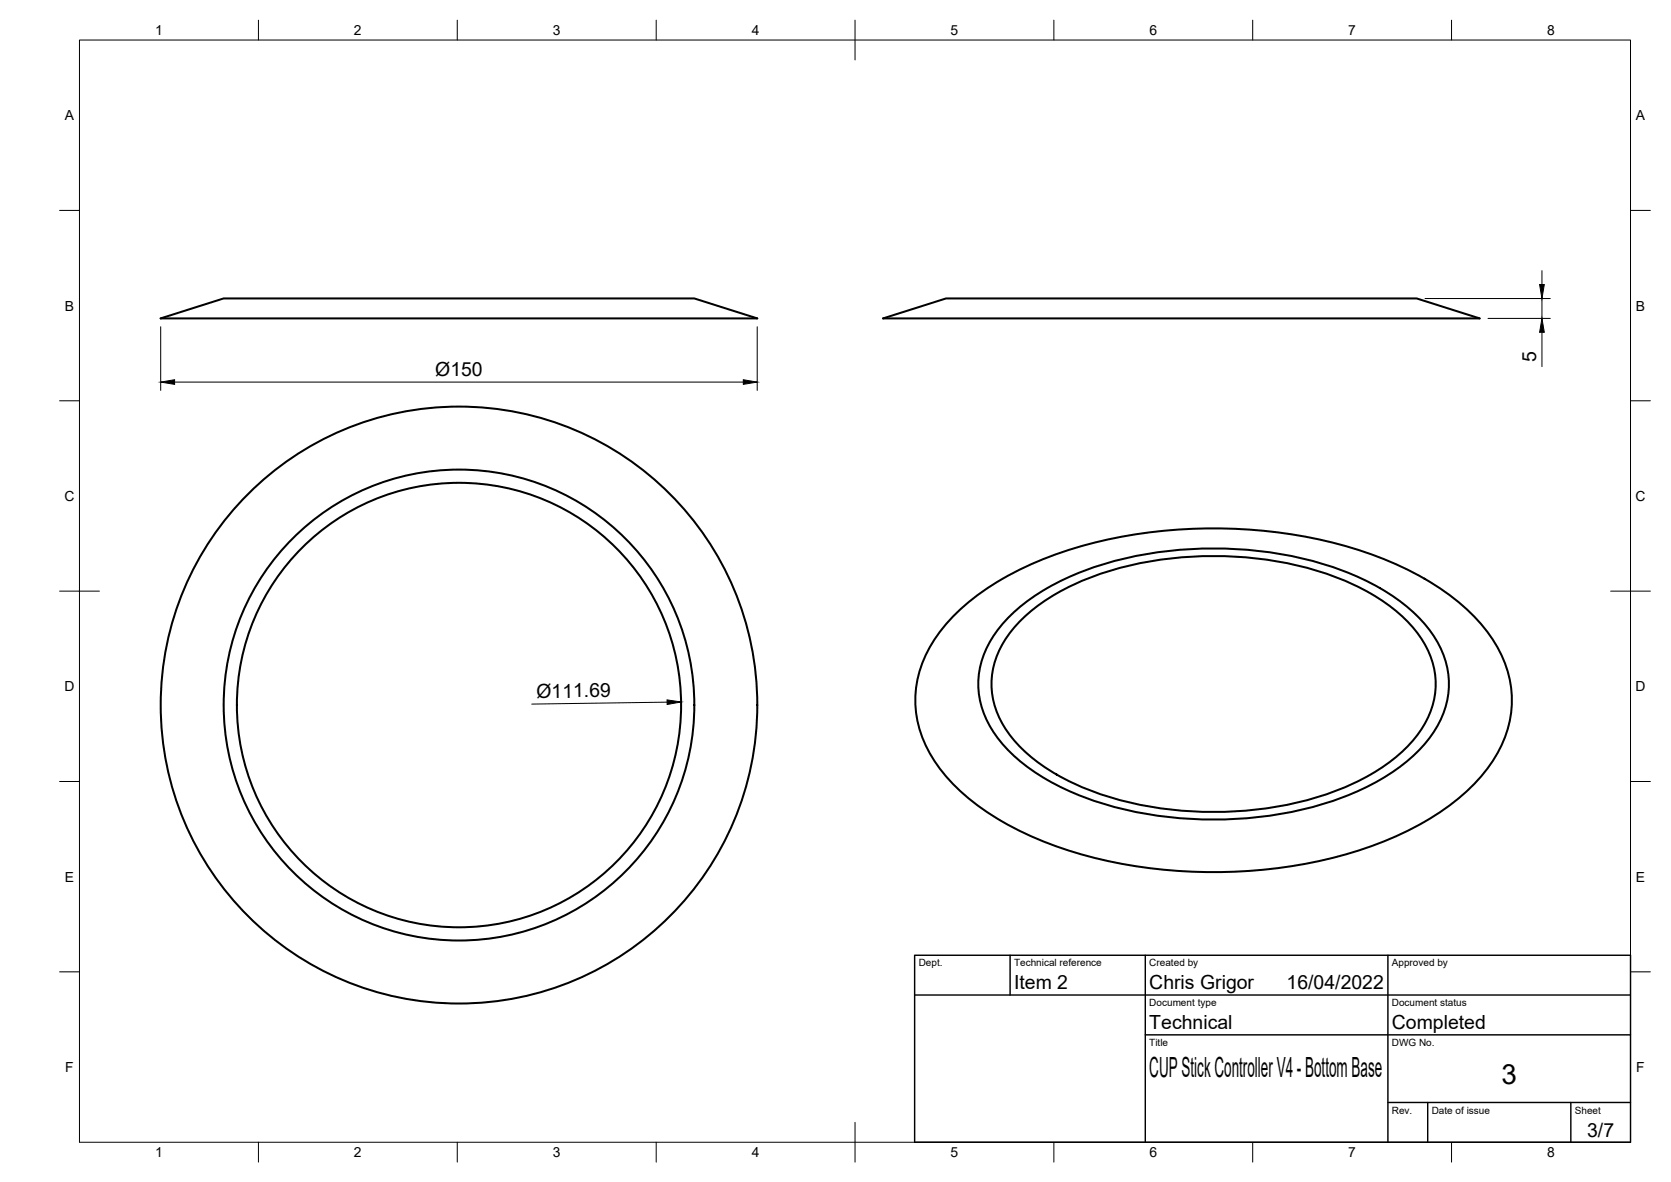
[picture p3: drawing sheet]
<svg xmlns="http://www.w3.org/2000/svg" width="420mm" height="297mm" viewBox="0 0 420 297" stroke-linecap="round" stroke-linejoin="round" font-family="sans-serif">
<!-- layer: Visible -->
<g fill="none" stroke="#000" stroke-width=".51">
<path d="M40.4 80l15.8-5h118.4l15.8 5zM222 80l15.9-5h118.3l15.8 5zM239.9 154.6a70.6 70.6 0 0 1 28.2-16.2 124 124 0 0 1 78.3 1.5 63.7 63.7 0 0 1 26.3 17.3 28 28 0 0 1 6.8 24.3 34.1 34.1 0 0 1-11.7 18.2 77.6 77.6 0 0 1-30 15.2 124.3 124.3 0 0 1-73.9-2.8 63.7 63.7 0 0 1-26.3-17.3 28 28 0 0 1-6.8-24.3 32.9 32.9 0 0 1 9.1-15.9zM253.7 155.1a57.3 57.3 0 0 1 25.7-13.9 98.1 98.1 0 0 1 58.3 2.2 50.2 50.2 0 0 1 20.7 13.6 21.5 21.5 0 0 1 4 23.5 35.8 35.8 0 0 1-15.4 15.5 85.7 85.7 0 0 1-41.9 10 85.7 85.7 0 0 1-41.8-10 35.8 35.8 0 0 1-15.4-15.5 20.9 20.9 0 0 1 2.4-21.4zM256.6 156a54.1 54.1 0 0 1 24.2-13.1 92.5 92.5 0 0 1 55.1 2.1 47.4 47.4 0 0 1 19.5 12.9 20.3 20.3 0 0 1 3.8 22.1 33.8 33.8 0 0 1-14.6 14.6 81.9 81.9 0 0 1-43 9.4 79.8 79.8 0 0 1-35.9-9.4 33.8 33.8 0 0 1-14.6-14.6 19.8 19.8 0 0 1 2.3-20.2z"/>
<circle cx="115.4" cy="177.2" r="75"/>
<circle cx="115.4" cy="177.2" r="59.2"/>
<circle cx="115.4" cy="177.2" r="55.9"/>
</g>
<!-- layer: Border -->
<g fill="none" stroke="#000" stroke-width=".25">
<path d="M20 10.1h390v276.9h-390zM65 5.1v5M115 5.1v5M165 5.1v5M215 5.1v10M265 5.1v5M315 5.1v5M365 5.1v5M15 52.9h5M410 52.9h5M15 100.7h5M410 100.7h5"/>
<path d="M15 148.6h10M405 148.6h10M15 196.4h5M410 196.4h5M15 244.2h5M410 244.2h5M65 287v5M115 287v5M165 287v5M215 282.1v9.9M265 287v5M315 287v5"/>
<path d="M365 287v5"/>
</g>
<!-- layer: TitleBlock -->
<path d="M230 240.1h180v46.9h-180zM230 250h180M254 240.1v9.9M288 240.1v46.9M349 240.1v46.9M288 260.1h122M349 277.1h61M359 277.1v9.9M395 277.1v9.9" fill="none" stroke="#000" stroke-width=".36"/>
<!-- layer: Dimensions -->
<path d="M358.3 75h31.5M387.7 68v3.5M387.7 75v5M40.4 82.1v16M43.9 96h143M190.4 82.1v16M374.1 80h15.7M387.7 83.5v8.6M167.7 176.5l-34 .4" fill="none" stroke="#000" stroke-width=".25"/>
<path d="M387.1 71.5h1.2l-.6 3.5zM40.4 96l3.5-.6v1.2zM186.9 95.4l3.5 .6-3.5 .6zM387.7 80l.6 3.5h-1.2zM167.7 175.9l3.5 .5-3.5 .6z" fill="#000" stroke="#000" stroke-width=".25"/>
<g font-size="7">
<text x="289" y="270.6">CUP Stick Controller V4 - Bottom Base</text>
<text x="377.5" y="272.3">3</text>
</g>
<g font-size="4.9">
<text x="109.4" y="94.5">Ø150</text>
<text x="386.2" y="90.9" transform="rotate(-90 386.2 90.9)">5</text>
<text x="134.9" y="175.4" transform="rotate(-1 134.9 175.4)">Ø111.69</text>
<text x="255" y="248.5">Item 2</text>
<text x="289" y="248.5">Chris Grigor</text>
<text x="323.5" y="248.5">16/04/2022</text>
<text x="289" y="258.6">Technical</text>
<text x="350" y="258.6">Completed</text>
<text x="399.1" y="285.7">3/7</text>
</g>
<g font-size="3.5">
<text x="39" y="8.8">1</text>
<text x="89" y="8.8">2</text>
<text x="139" y="8.8">3</text>
<text x="189" y="8.8">4</text>
<text x="239" y="8.8">5</text>
<text x="289" y="8.8">6</text>
<text x="339" y="8.8">7</text>
<text x="389" y="8.8">8</text>
<text x="16.3" y="30.2">A</text>
<text x="411.3" y="30.2">A</text>
<text x="16.3" y="78">B</text>
<text x="411.3" y="78">B</text>
<text x="16.2" y="125.9">C</text>
<text x="411.2" y="125.9">C</text>
<text x="16.2" y="173.7">D</text>
<text x="411.2" y="173.7">D</text>
<text x="16.3" y="221.6">E</text>
<text x="411.3" y="221.6">E</text>
<text x="16.4" y="269.4">F</text>
<text x="411.4" y="269.4">F</text>
<text x="39" y="290.8">1</text>
<text x="89" y="290.8">2</text>
<text x="139" y="290.8">3</text>
<text x="189" y="290.8">4</text>
<text x="239" y="290.8">5</text>
<text x="289" y="290.8">6</text>
<text x="339" y="290.8">7</text>
<text x="389" y="290.8">8</text>
</g>
<g font-size="2.5">
<text x="231" y="242.9">Dept.</text>
<text x="255" y="242.9">Technical reference</text>
<text x="289" y="242.9">Created by</text>
<text x="350" y="242.9">Approved by</text>
<text x="289" y="252.8">Document type</text>
<text x="350" y="252.8">Document status</text>
<text x="289" y="262.9">Title</text>
<text x="350" y="262.9">DWG No.</text>
<text x="350" y="279.9">Rev.</text>
<text x="360" y="279.9">Date of issue</text>
<text x="396" y="279.9">Sheet</text>
</g>
</svg>
